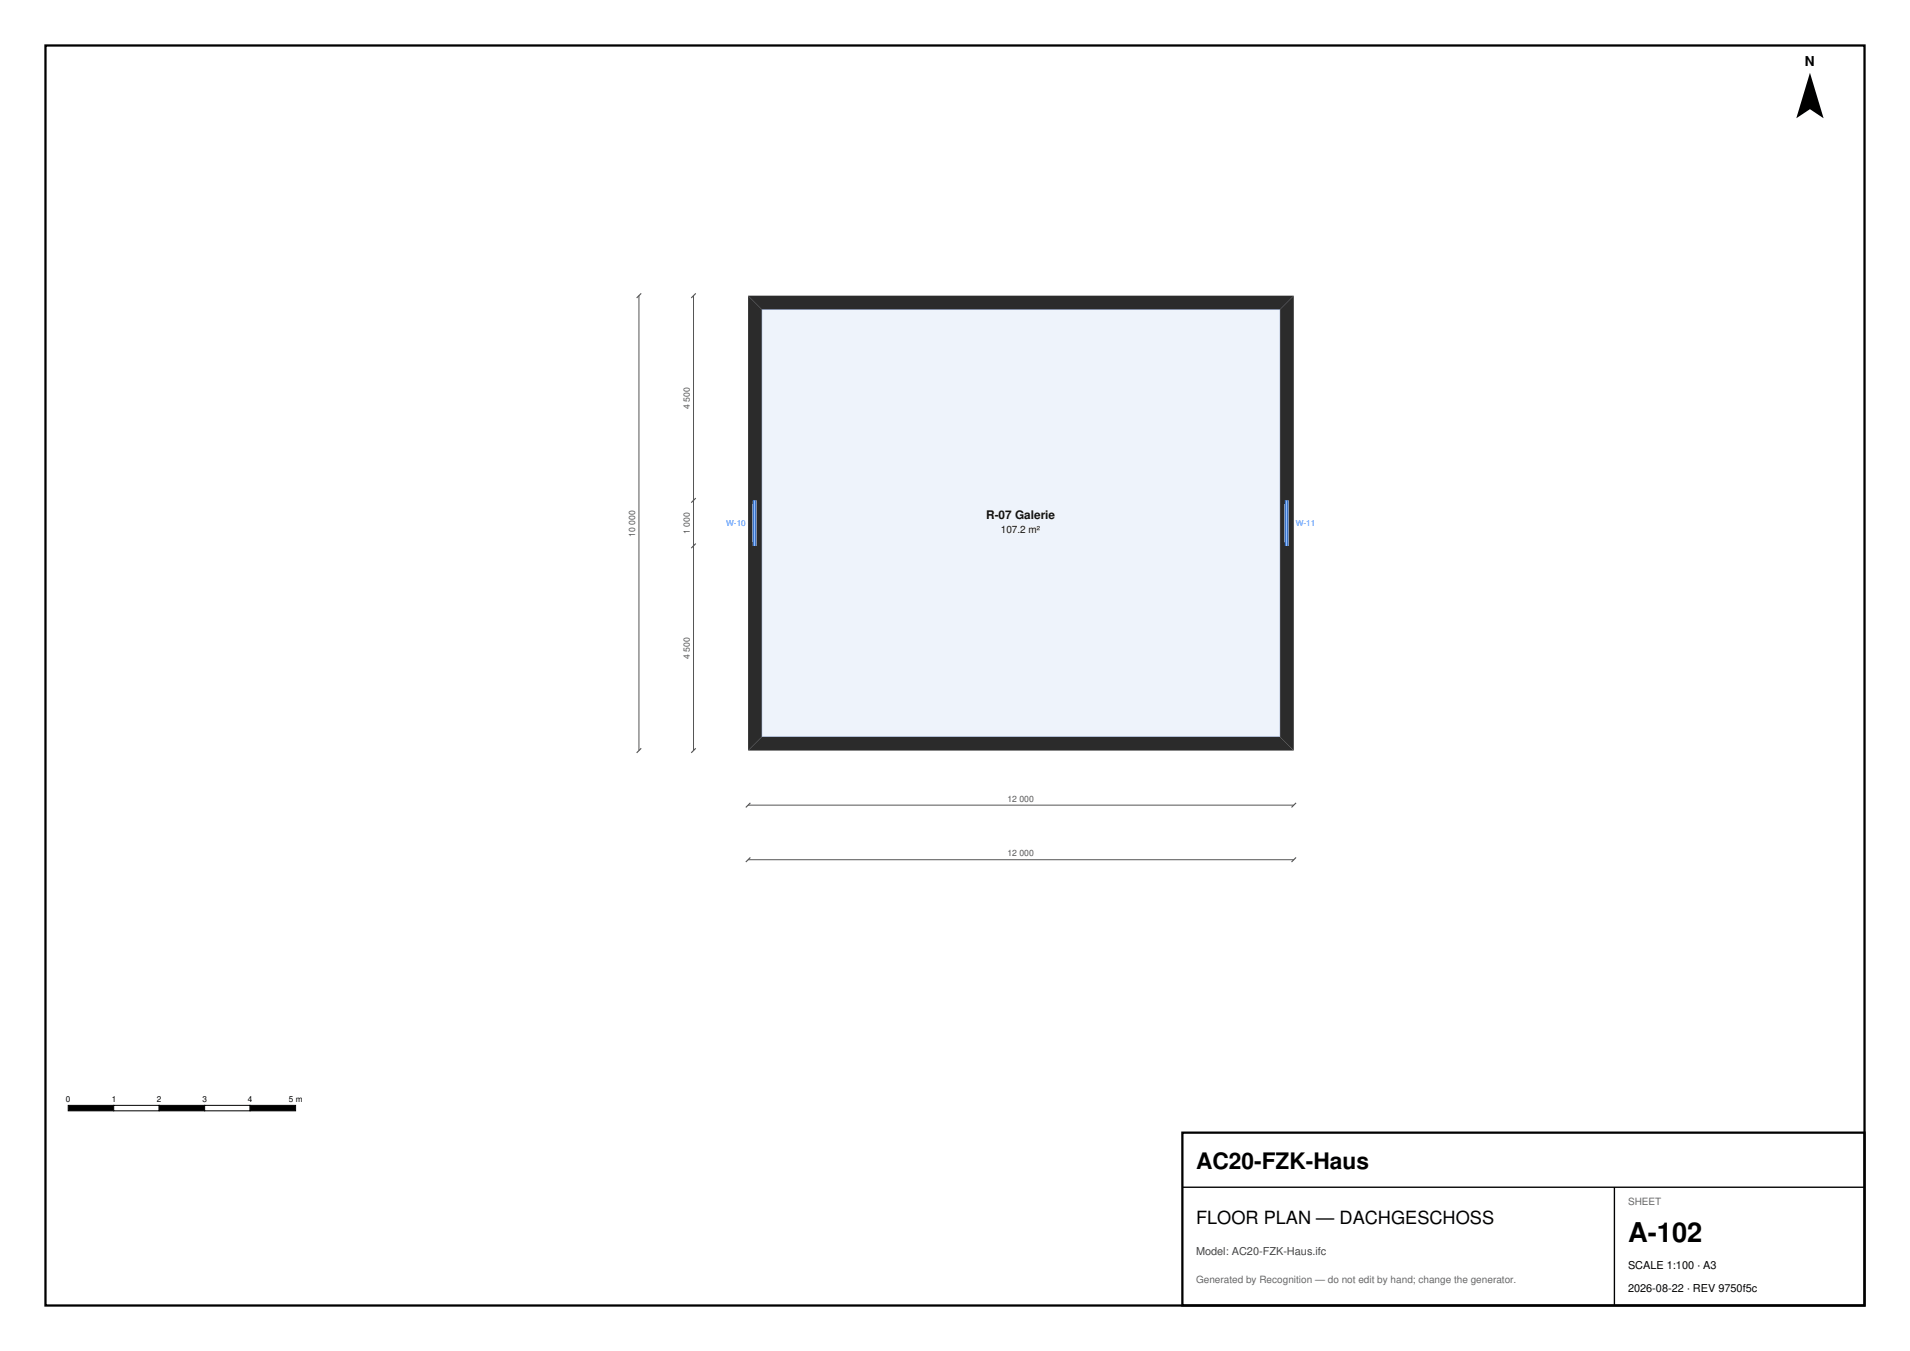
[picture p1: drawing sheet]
<svg xmlns="http://www.w3.org/2000/svg" width="420mm" height="297mm" viewBox="0 0 420 297" stroke-linecap="round" stroke-linejoin="round" font-family="sans-serif">
<path d="M167.5 68h114v94h-114z" fill-rule="evenodd" fill="#eef3fb" stroke="#9fb3d9" stroke-width=".22"/>
<g fill="#2b2b2b">
<path d="M164.5 65l3 3v94l-3 3z" fill-rule="evenodd"/>
<path d="M164.5 65h120l-3 3h-114z" fill-rule="evenodd"/>
<path d="M284.5 65v100l-3-3v-94z" fill-rule="evenodd"/>
<path d="M164.5 165l3-3h114l3 3z" fill-rule="evenodd"/>
</g>
<g fill="#fff">
<path d="M165.8 110h.5v10h-.5v-.8h-.4v-8.4h.4z" fill-rule="evenodd"/>
<path d="M282.7 110h.6v10h-.6v-.8h-.3v-8.4h.3z" fill-rule="evenodd"/>
</g>
<path d="M165.7 110v10M166.1 110v10M282.7 110v10M283.1 110v10" fill="none" stroke="#2a7fff" stroke-width=".35"/>
<path d="M140.5 65v100M152.5 65v100M164.5 177h120M164.5 189h120" fill="none" stroke="#555" stroke-width=".22"/>
<path d="M140 65.5l1-1zM152 65.5l1-1zM152 110.5l1-1zM153 119.5l-1 1zM140 165.5l1-1zM152 165.5l1-1zM164 177.5l1-1zM284 177.5l1-1zM165 188.5l-1 1zM284 189.5l1-1z" fill="#000" stroke="#555" stroke-width=".25"/>
<path d="M398 16l3 10-3-2-3 2z" fill="#000"/>
<path d="M15 243h10v1.2h-10z" fill="#000" stroke="#000" stroke-width=".22"/>
<path d="M25 243h10v1.2h-10z" fill="#fff" stroke="#000" stroke-width=".22"/>
<path d="M35 243h10v1.2h-10z" fill="#000" stroke="#000" stroke-width=".22"/>
<path d="M45 243h10v1.2h-10z" fill="#fff" stroke="#000" stroke-width=".22"/>
<path d="M55 243h10v1.2h-10z" fill="#000" stroke="#000" stroke-width=".22"/>
<path d="M260 249h150v38h-150z" fill="#fff" stroke="#000" stroke-width=".5"/>
<path d="M260 261h150M355 261v26" fill="none" stroke="#000" stroke-width=".3"/>
<path d="M10 10h400v277h-400z" fill="none" stroke="#000" stroke-width=".5"/>
<text font-size="6" x="358" y="273">A-102</text>
<text font-size="5" x="263" y="257">AC20-FZK-Haus</text>
<text font-size="4" x="263" y="269">FLOOR PLAN — DACHGESCHOSS</text>
<text font-size="3" x="396.9" y="14.5">N</text>
<text font-size="2.6" fill="#111" x="216.8" y="114">R-07 Galerie</text>
<text font-size="2.4" fill="#444" x="263" y="276">Model: AC20-FZK-Haus.ifc</text>
<g font-size="2.4">
<text x="358" y="279">SCALE 1:100 · A3</text>
<text x="358" y="284">2026-08-22 · REV 9750f5c</text>
</g>
<text font-size="2.2" fill="#111" x="220.1" y="117.2">107.2 m²</text>
<g font-size="2.2" fill="#666">
<text x="358" y="265">SHEET</text>
<text x="263" y="282">Generated by Recognition — do not edit by hand; change the generator.</text>
</g>
<g font-size="1.9" fill="#555">
<text x="151.7" y="89.9" transform="rotate(-90 151.7 89.9)">4 500</text>
<text x="139.7" y="118" transform="rotate(-90 139.7 118)">10 000</text>
<text x="151.7" y="117.4" transform="rotate(-90 151.7 117.4)">1 000</text>
<text x="151.7" y="144.9" transform="rotate(-90 151.7 144.9)">4 500</text>
<text x="221.5" y="176.2">12 000</text>
<text x="221.5" y="188.2">12 000</text>
</g>
<g font-size="1.8" fill="#2a7fff">
<text x="159.7" y="115.7">W-10</text>
<text x="284.9" y="115.7">W-11</text>
</g>
<g font-size="1.8">
<text x="14.5" y="242.2">0</text>
<text x="24.6" y="242.2">1</text>
<text x="34.5" y="242.2">2</text>
<text x="44.5" y="242.2">3</text>
<text x="54.5" y="242.2">4</text>
<text x="63.5" y="242.2">5 m</text>
</g>
</svg>
